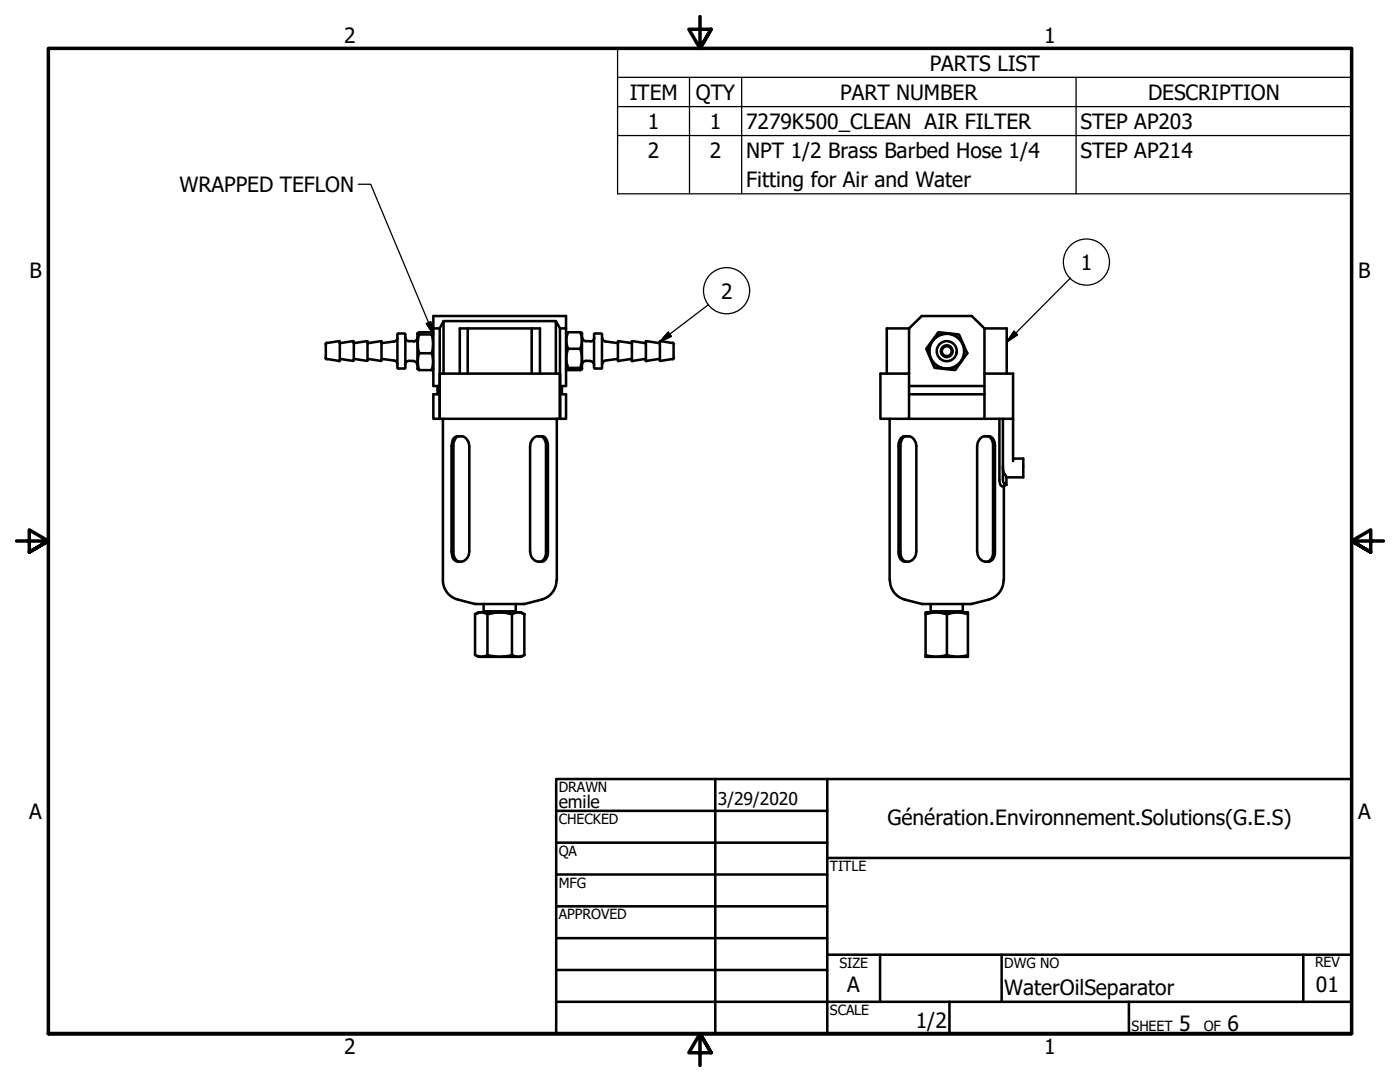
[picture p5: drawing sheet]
<svg xmlns="http://www.w3.org/2000/svg" width="279mm" height="216mm" viewBox="0 0 279 216" stroke-linecap="round" stroke-linejoin="round" font-family="sans-serif">
<!-- layer: Visible (ANSI) -->
<g fill="none" stroke="#000" stroke-width=".51">
<path d="M65 71.4l.2 .3M65 68.7v2.7M65.2 68.4l-.2 .3M65.2 71.6l2.4 .4M67.6 68.1l-2.4 .4M67.6 68.1l.2 .1M67.8 68.4l.1 .1M67.8 68.2v3.7l-.2 .2M67.9 71.7l-.1 .1M67.9 71.6l2.5 .4M70.4 68.1l-2.5 .4M70.4 68.1l.2 .1"/>
<path d="M70.5 71.8l.2-.2 2.5 .4M70.5 68.4l.2 .1M70.5 71.9l-.1 .1M70.6 68.2v3.7M73.2 68.1l-2.5 .4M73.2 68.1l.2 .1M73.3 68.2v3.7l-.1 .1M73.3 68.4l.2 .1M73.5 71.7l-.1 .1M73.5 71.6l2.5 .4M76 68.1l-2.5 .4M76 68.1l.2 .1"/>
<path d="M76.1 68.2v3.7l-.1 .1M76.3 71.6l2.4 .4a.73 .73 0 0 1 .6 .7M76.3 71.6l-.2 .2M79.3 67.4a.74 .74 0 0 1-.6 .7l-2.4 .4-.1-.1M79.3 66.7v6.7M79.4 73.4l.1 .1M79.4 66.5h1.4M79.4 73.5h1.4M79.5 66.6l-.1 .1M80.7 66.6l.1 .1M80.8 73.4l-.1 .1M80.9 66.7v6.7"/>
<path d="M80.9 67.3a.73 .73 0 0 0 .7 .8M81.6 72a.79 .79 0 0 0-.8 .8M81.7 68.1h.8M81.7 72h.8M82.5 72.1a.73 .73 0 0 1 .7 .7M83.3 67.3a.79 .79 0 0 1-.8 .8M83.4 66.5l-.1 7 .4 .4a4.6 4.6 0 0 1 0-3.4 5.7 5.7 0 0 1 0-3.8l-.3-.2 .3-.2h2.4l.3 .2-.3 .2a5.7 5.7 0 0 1 0 3.8 4.6 4.6 0 0 1 0 3.4l.4-.4M83.7 66.7h2.4M83.7 73.9h2.4M83.7 70.5h2.4M86.4 66.5h.1M86.5 65.5h1.3"/>
<path d="M88.5 74.5v-10.4h22.4v10.4M88.5 64.1l-.7 1.4v18.1v-9.1h24v9.1v-18.1l-.9-1.4M91.8 74.5v-9h16v9M93.3 65.5v9M106.1 65.5v9M111.8 65.5h1.2v-2.4h-26.5v13.9h.8v1.7h-.8v4.9h26.5v-4.9h-.9v-1.7h.9v-11.5M113 66.5l.3-.2a4.5 4.5 0 0 0 0 3.3 5.9 5.9 0 0 0 0 3.8l-.3 .2 .3 .3h2.5l.3-.3-.3-.2a5.9 5.9 0 0 0 0-3.8 4.5 4.5 0 0 0 0-3.3l.3 .2v7.2M113 73.5v.2M113.3 66.3h2.5M113.3 73.4h2.5M113.3 69.6h2.5M116.2 67.3a.73 .73 0 0 0 .7 .8"/>
<path d="M116.9 68.1h.9M116.9 72h.9M116.9 72a.79 .79 0 0 0-.8 .8M117.8 72.1a.73 .73 0 0 1 .8 .7M118.6 66.7v6.7M118.6 67.3a.79 .79 0 0 1-.8 .8M118.6 73.4l1.4 .1M118.7 66.5h1.3M118.7 66.6l-.1 .1M120 66.6l.1 .1M120.1 73.4l-.1 .1M120.1 66.7v6.7"/>
<path d="M120.2 67.4a.73 .73 0 0 0 .6 .7l2.4 .4M123.2 71.6l-2.4 .4a.73 .73 0 0 0-.6 .7M123.2 71.7l.1 .1M123.3 68.2v3.7l.2 .2M123.4 68.4l-.2 .1M123.4 68.1l2.6 .4M123.5 68.1l-.2 .1M125.9 71.6l.2 .2M126 71.6l-2.6 .4M126 68.2l.2-.1 2.5 .4M126 71.9l.2 .2M126 68.4l-.1 .1"/>
<path d="M126.1 68.2v3.7M128.8 68.2l.2-.1 2.5 .4M128.8 71.9l.2 .2M128.9 71.8l-.2-.2-2.5 .4M128.9 68.2v3.7M128.9 68.4l-.2 .1M131.5 71.6l-2.5 .4M131.5 71.7l.1 .1M131.6 68.2l.2-.1 2.4 .4M131.7 68.4l-.2 .1M131.7 68.2v3.8l2.5-.4M134.3 68.4l.2 .3"/>
<path d="M134.4 68.7v2.7M134.5 71.4l-.2 .3M181.4 74.5h-5.7v9.1h5.7v-4.9M181.4 77h15.1M181.4 65.5l2.6-2.4h9.9l2.6 2.4M181.4 78.7h15.1M181.4 65.5h-4.4v9M181.4 65.5v13.2M187.3 66.3l4.1 .4 1.6 3.8-2.4 3.4-4.1-.5-1.7-3.8zM196.5 65.5v13.2M196.5 74.5h5.7v9.1h-5.7M196.5 78.7v4.9h-15.1"/>
<path d="M196.5 65.5h4.4v9M88.4 83.6v32.2M90.6 87.4a1.89 1.89 0 0 1 2.1-.2 1.89 1.89 0 0 1 1 1.8v21a1.82 1.82 0 0 1-1.3 2 1.82 1.82 0 0 1-2.1-.8l-.2-1.2v-21l.2-1.1zM91.7 87.1a1.65 1.65 0 0 0-1.2 1.9v21a1.78 1.78 0 0 0 1.2 2.1M106.3 87.6a2.01 2.01 0 0 1 2.5-.2l.5 1.2v21.4a1.76 1.76 0 0 1-1.5 2.1 1.76 1.76 0 0 1-1.9-1.7l-.1-21.4 .1-.7zM107.8 87.1a1.65 1.65 0 0 1 1.2 1.9v21a1.78 1.78 0 0 1-1.2 2.1M111.1 83.6v32.2M177.5 83.6v32.2M179.8 87.4a1.89 1.89 0 0 1 2.1-.2 1.89 1.89 0 0 1 1 1.8v21a1.85 1.85 0 0 1-1.1 1.9 1.85 1.85 0 0 1-2.2-.5l-.3-1v-21.8zM180.9 87.1a1.65 1.65 0 0 0-1.2 1.9v21a1.78 1.78 0 0 0 1.2 2.1M195.5 87.6a1.7 1.7 0 0 1 1.7-.6 1.7 1.7 0 0 1 1.3 1.3l.1 21.7a1.76 1.76 0 0 1-1.6 2.1 1.76 1.76 0 0 1-1.9-1.7l-.1-21.4 .1-.7zM197 87.1a1.65 1.65 0 0 1 1.2 1.9v21a1.78 1.78 0 0 1-1.2 2.1"/>
<path d="M199.5 83.6v12.4l.3 .9 .5 .1M200.2 93.1v.9l.7 1.2M200.2 83.6v12.3l.1 .4a.45 .45 0 0 0 .6 .4M200.3 97v18.8M200.9 95.2v1.5M200.9 96.7l-.6 .3M202.2 91.5h2v3.7h-3.3M202.2 83.6v8.4M88.4 115.8a4 4 0 0 0 3 3.8l3.4 .9M111.1 115.8a4 4 0 0 1-3 3.8l-3.5 .9M177.6 115.8a4 4 0 0 0 3 3.8M180.5 119.6l3.5 .9"/>
<path d="M197.4 119.6l-3.5 .9M200.3 115.8a4 4 0 0 1-3 3.8M94.8 122.6l.7-.4h8.5l.6 .4M94.8 122.6a2.2 2.2 0 0 1 2.5 0 8 8 0 0 1 4.9 0 2.2 2.2 0 0 1 2.4 0M94.8 130.7a2.2 2.2 0 0 0 2.5 0M94.8 130.7l.7 .4h8.5l.6-.4M94.8 122.6v8.1M94.8 120.5h.1M96.5 120.5v1.5h6.4v-1.5M96.7 122v.2M97.3 130.7a8 8 0 0 0 4.9 0M97.3 122.6v8.1"/>
<path d="M102.2 130.7a2.2 2.2 0 0 0 2.4 0M102.2 122.6v8.1M102.7 122v.2M104.6 120.5h-9.7M104.6 122.6v8.1M184.1 120.5h9.7M184.7 122.6v-.4h8.5v.4M184.7 122.6a6.1 6.1 0 0 1 4.3 0 6 6 0 0 1 4.2 0M184.7 122.6v8.5h8.5v-8.5M184.7 130.7a6.1 6.1 0 0 0 4.3 0M185.7 120.5v1.5h6.5v-1.5M185.9 122v.2"/>
<path d="M189 130.7a6 6 0 0 0 4.2 0M189 122.6v8.1M192 122v.2"/>
<circle cx="188.9" cy="70.1" r="2"/>
<circle cx="188.9" cy="70.1" r="1.17"/>
<circle cx="188.9" cy="70.1" r=".98"/>
<circle cx="188.9" cy="70.1" r="3.5"/>
</g>
<!-- layer: Symbol (ANSI) -->
<g fill="none" stroke="#000" stroke-width=".25">
<path d="M123.3 15.4v-5.7h146.4v5.7M123.3 15.4h146.4v5.9M123.3 15.4v23.3h146.4v-17.4M137.6 15.4v23.3M148 15.4v23.3M214.8 15.4v23.3M71.5 36.8h2.5l12.5 29.9M123.3 21.3h146.4M123.3 27.1h146.4M213.6 55.5l-12.7 12.8M85.1 64.6l.9-.4 .5 2.5zM133.3 66.3l.7 .8-2.3 1.1z"/>
<path d="M141.4 60.8l-9.7 7.4M202.4 66.1l.7 .7-2.2 1.5z"/>
<circle cx="145" cy="58" r="4.6"/>
<circle cx="216.8" cy="52.3" r="4.6"/>
</g>
<!-- layer: Border (ANSI) -->
<path d="M139.7 3.3v6.4l-2.2-3.9h4.4l-2.2 3.9 2.2-3.9M3.3 107.9h6.4l-3.9-2.2v4.5l3.9-2.3-3.9 2.3M276.1 107.9h-6.4l3.9-2.2v4.5l-3.9-2.3 3.9 2.3M9.7 206.2v-196.5h260v196.5h-260h260M141.9 210.1l-2.2-3.9 2.2 3.9h-4.4l2.2-3.9v6.4" fill="none" stroke="#000" stroke-width=".7"/>
<!-- layer: Title (ANSI) -->
<g fill="none" stroke="#000" stroke-width=".51">
<path d="M111 155.4h158.7v50.8h-158.7zM142.7 155.4v50.8M165.1 155.4v50.8M111 161.8h54.1M111 168.1h54.1M111 174.5h54.1M165.1 171.2h104.6M111 180.8h54.1M111 187.2h54.1M111 193.5h54.1M111 199.9h158.7M165.1 190.5h104.6"/>
<path d="M175.6 190.5v9.4M189.5 199.9v6.3M199.9 190.5v9.4M225.3 199.9v6.3M260.1 190.5v9.4"/>
</g>
<!-- layer: Symbol (ANSI) -->
<path d="M85.1 64.6l1.4 2.1zM85.1 64.6l.9-.4 .5 2.5zM133.3 66.3l-1.6 1.9zM133.3 66.3l.7 .8-2.3 1.1zM202.4 66.1l-1.5 2.2zM202.4 66.1l.7 .7-2.2 1.5z" fill="#000" stroke="#000" stroke-width=".25"/>
<g font-size="4.2">
<text x="68.7" y="8.6">2</text>
<text x="208.4" y="8.6">1</text>
<text x="185.5" y="14.1">PARTS LIST</text>
<text x="125.7" y="19.9">ITEM</text>
<text x="138.9" y="19.9">QTY</text>
<text x="167.7" y="19.9">PART NUMBER</text>
<text x="229.1" y="19.9">DESCRIPTION</text>
<text x="129.3" y="25.7">1</text>
<text x="141.7" y="25.7">1</text>
<text x="148.9" y="25.7">7279K500_CLEAN AIR FILTER</text>
<text x="215.6" y="25.7">STEP AP203</text>
<text x="129.3" y="31.5">2</text>
<text x="141.7" y="31.5">2</text>
<text x="148.9" y="31.6">NPT 1/2 Brass Barbed Hose 1/4</text>
<text x="215.6" y="31.5">STEP AP214</text>
<text x="35.8" y="38.3">WRAPPED TEFLON</text>
<text x="148.9" y="37.3">Fitting for Air and Water</text>
<text x="215.7" y="53.8">1</text>
<text x="5.9" y="55.5">B</text>
<text x="143.9" y="59.6">2</text>
<text x="271.1" y="55.5">B</text>
<text x="5.8" y="163.4">A</text>
<text x="177.1" y="164.6">Génération.Environnement.Solutions(G.E.S)</text>
<text x="271" y="163.4">A</text>
<text x="169.1" y="198">A</text>
<text x="262.6" y="198">01</text>
<text x="200.4" y="198.6">WaterOilSeparator</text>
<text x="182.8" y="205.1">1/2</text>
<text x="235.3" y="205.7">5</text>
<text x="245" y="205.7">6</text>
<text x="68.7" y="210.3">2</text>
<text x="208.4" y="210.3">1</text>
</g>
<g font-size="3.5">
<text x="111.5" y="161.2">emile</text>
<text x="143.3" y="160.7">3/29/2020</text>
</g>
<g font-size="2.8">
<text x="111.5" y="158">DRAWN</text>
<text x="111.5" y="164.4">CHECKED</text>
<text x="111.5" y="170.8">QA</text>
<text x="165.6" y="173.7">TITLE</text>
<text x="111.5" y="177.1">MFG</text>
<text x="111.5" y="183.5">APPROVED</text>
<text x="167.5" y="193.1">SIZE</text>
<text x="200.4" y="193.1">DWG NO</text>
<text x="262.4" y="193">REV</text>
<text x="165.6" y="202.5">SCALE</text>
<text x="225.8" y="205.7">SHEET</text>
<text x="240.2" y="205.7">OF</text>
</g>
</svg>
